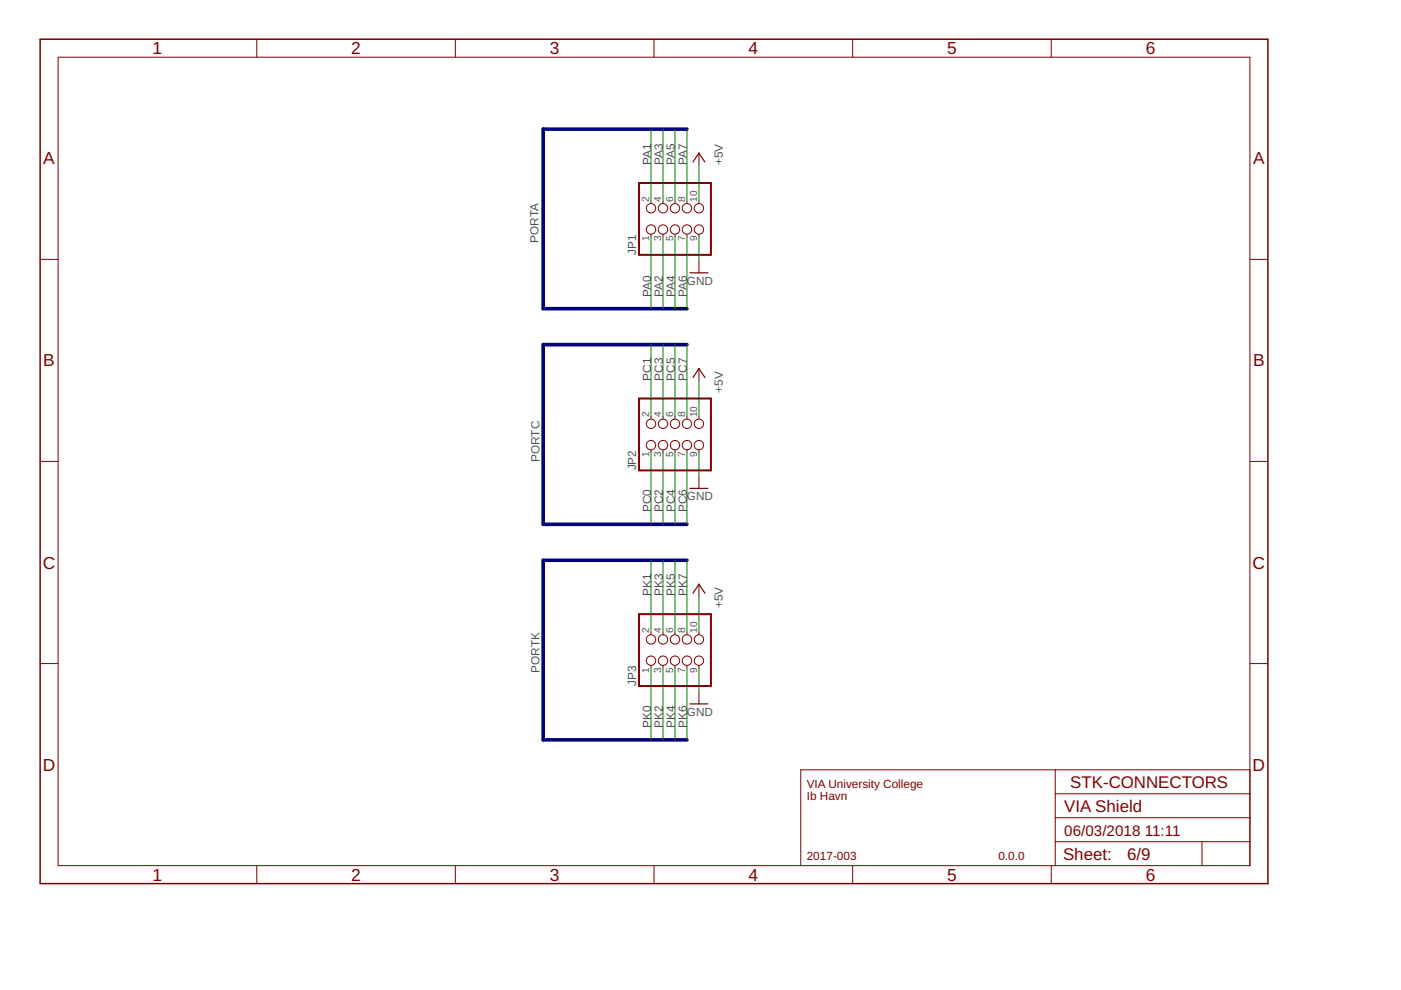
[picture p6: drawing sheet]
<svg xmlns="http://www.w3.org/2000/svg" width="297mm" height="210mm" viewBox="0 0 297 210" stroke-linecap="round" stroke-linejoin="round" font-family="sans-serif">
<g fill="none" stroke="#800000" stroke-width=".21">
<path d="M12.3 12.1h252.7v171.4h-252.7zM54.4 8.3v3.8M96.5 8.3v3.8M138.7 8.3v3.8M180.8 8.3v3.8M222.9 8.3v3.8M148.2 32.4v2.6M8.5 55h3.8M138 42.6v.6M138 49.7v.5M140.6 42.6v.6M140.6 49.7v.5"/>
<path d="M143.1 42.6v.6M143.1 49.7v.5M145.6 42.6v.6M145.6 49.7v.5M148.2 42.6v.6M148.2 49.7v.5M148.2 55.3v2.5M265 55h3.8M148.2 78.1v2.6M8.5 97.8h3.8M138 88.3v.6M138 95.4v.5"/>
<path d="M140.6 88.3v.6M140.6 95.4v.5M143.1 88.3v.6M143.1 95.4v.5M145.6 88.3v.6M145.6 95.4v.5M148.2 88.3v.6M148.2 95.4v.5M265 97.8h3.8M148.2 101v2.5M138 134v.6M140.6 134v.6"/>
<path d="M143.1 134v.6M145.6 134v.6M148.2 123.9v2.5M148.2 134v.6M8.5 140.7h3.8M138 141.1v.5M140.6 141.1v.5M143.1 141.1v.5M145.6 141.1v.5M148.2 141.1v.5M148.2 146.7v2.5M265 140.7h3.8"/>
<path d="M223.7 178.5h41.3M223.7 163.2v20.3M223.7 173.4h41.3M223.7 168.3h41.3M254.8 178.5v5M265 163.2h-95.2v20.3M54.4 183.5v3.8M96.5 183.5v3.8M138.7 183.5v3.8M180.8 183.5v3.8M222.9 183.5v3.8"/>
<circle cx="138" cy="48.7" r=".99"/>
<circle cx="138" cy="44.2" r=".99"/>
<circle cx="140.6" cy="44.2" r=".99"/>
<circle cx="140.6" cy="48.7" r=".99"/>
<circle cx="143.1" cy="44.2" r=".99"/>
<circle cx="143.1" cy="48.7" r=".99"/>
<circle cx="145.6" cy="48.7" r=".99"/>
<circle cx="145.6" cy="44.2" r=".99"/>
<circle cx="148.2" cy="48.7" r=".99"/>
<circle cx="148.2" cy="44.2" r=".99"/>
<circle cx="138" cy="94.4" r=".99"/>
<circle cx="138" cy="89.9" r=".99"/>
<circle cx="140.6" cy="94.4" r=".99"/>
<circle cx="140.6" cy="89.9" r=".99"/>
<circle cx="143.1" cy="89.9" r=".99"/>
<circle cx="143.1" cy="94.4" r=".99"/>
<circle cx="145.6" cy="89.9" r=".99"/>
<circle cx="145.6" cy="94.4" r=".99"/>
<circle cx="148.2" cy="94.4" r=".99"/>
<circle cx="148.2" cy="89.9" r=".99"/>
<circle cx="138" cy="135.6" r=".99"/>
<circle cx="140.6" cy="135.6" r=".99"/>
<circle cx="143.1" cy="135.6" r=".99"/>
<circle cx="145.6" cy="135.6" r=".99"/>
<circle cx="148.2" cy="135.6" r=".99"/>
<circle cx="138" cy="140.1" r=".99"/>
<circle cx="140.6" cy="140.1" r=".99"/>
<circle cx="143.1" cy="140.1" r=".99"/>
<circle cx="145.6" cy="140.1" r=".99"/>
<circle cx="148.2" cy="140.1" r=".99"/>
</g>
<path d="M8.5 8.3h260.3v179h-260.3z" fill="none" stroke="#800000" stroke-width=".32"/>
<path d="M146.9 34.4l1.3-2 1.3 2M146.3 57.8h3.8M146.9 80.1l1.3-2 1.3 2M146.3 103.5h3.8M146.9 125.8l1.3-1.9 1.3 1.9M146.3 149.2h3.8" fill="none" stroke="#800000" stroke-width=".25"/>
<path d="M135.5 38.8h15.2v15.2h-15.2zM135.5 84.5h15.2v15.2h-15.2zM135.5 130.2h15.2v15.3h-15.2z" fill="none" stroke="#800000" stroke-width=".42"/>
<path d="M145.6 27.4h-30.4v38h30.4M145.6 73.1h-30.4v38.1h30.4M145.6 118.8h-30.4v38.1h30.4" fill="none" stroke="#000080" stroke-width=".76"/>
<g fill="none" stroke="#008000" stroke-width=".21">
<path d="M138 27.4v15.2M140.6 27.4v15.2M143.1 27.4v15.2M145.6 27.4v15.2M148.2 35v7.6M138 50.2v15.2M140.6 50.2v15.2M143.1 50.2v15.2M145.6 50.2v15.2M148.2 50.2v5.1M138 73.1v15.2M140.6 73.1v15.2"/>
<path d="M143.1 73.1v15.2M145.6 73.1v15.2M138 95.9v15.3M140.6 95.9v15.3M143.1 95.9v15.3M145.6 95.9v15.3M148.2 80.7v7.6M148.2 95.9v5.1M138 118.8v15.2M140.6 118.8v15.2M143.1 118.8v15.2M145.6 118.8v15.2"/>
<path d="M148.2 126.4v7.6M138 141.6v15.3M140.6 141.6v15.3M143.1 141.6v15.3M145.6 141.6v15.3M148.2 141.6v5.1"/>
</g>
<g font-size="3.7" fill="#800000">
<text x="32.4" y="11.5">1</text>
<text x="74.5" y="11.5">2</text>
<text x="116.6" y="11.5">3</text>
<text x="158.7" y="11.5">4</text>
<text x="200.8" y="11.5">5</text>
<text x="242.9" y="11.5">6</text>
<text x="9.2" y="34.8">A</text>
<text x="265.7" y="34.8">A</text>
<text x="9.2" y="77.7">B</text>
<text x="265.7" y="77.7">B</text>
<text x="9.1" y="120.6">C</text>
<text x="265.6" y="120.6">C</text>
<text x="9.1" y="163.4">D</text>
<text x="265.6" y="163.4">D</text>
<text x="32.4" y="186.7">1</text>
<text x="74.5" y="186.7">2</text>
<text x="116.6" y="186.7">3</text>
<text x="158.7" y="186.7">4</text>
<text x="200.8" y="186.7">5</text>
<text x="242.9" y="186.7">6</text>
</g>
<g font-size="3.6" fill="#800000">
<text x="226.9" y="167">STK-CONNECTORS</text>
<text x="225.6" y="172.1">VIA Shield</text>
<text x="225.4" y="182.4">Sheet:</text>
<text x="239" y="182.3">6/9</text>
</g>
<g font-size="3.2" fill="#800000">
<text x="225.6" y="177.2">06/03/2018</text>
<text x="242.7" y="177.2">11:11</text>
</g>
<g font-size="2.5" fill="#505050">
<text x="138" y="35" transform="rotate(-90 138 35)">PA1</text>
<text x="140.6" y="35" transform="rotate(-90 140.6 35)">PA3</text>
<text x="143.1" y="35" transform="rotate(-90 143.1 35)">PA5</text>
<text x="145.6" y="35" transform="rotate(-90 145.6 35)">PA7</text>
<text x="153.3" y="35" transform="rotate(-90 153.3 35)">+5V</text>
<text x="114.2" y="51.5" transform="rotate(-90 114.2 51.5)">PORTA</text>
<text x="134.9" y="54" transform="rotate(-90 134.9 54)">JP1</text>
<text x="138" y="62.9" transform="rotate(-90 138 62.9)">PA0</text>
<text x="140.6" y="62.9" transform="rotate(-90 140.6 62.9)">PA2</text>
<text x="143.1" y="62.9" transform="rotate(-90 143.1 62.9)">PA4</text>
<text x="145.6" y="62.9" transform="rotate(-90 145.6 62.9)">PA6</text>
<text x="145.6" y="60.4">GND</text>
<text x="138" y="80.7" transform="rotate(-90 138 80.7)">PC1</text>
<text x="140.6" y="80.7" transform="rotate(-90 140.6 80.7)">PC3</text>
<text x="143.1" y="80.7" transform="rotate(-90 143.1 80.7)">PC5</text>
<text x="145.6" y="80.7" transform="rotate(-90 145.6 80.7)">PC7</text>
<text x="153.3" y="83.2" transform="rotate(-90 153.3 83.2)">+5V</text>
<text x="114.4" y="98" transform="rotate(-90 114.4 98)">PORTC</text>
<text x="134.9" y="99.7" transform="rotate(-90 134.9 99.7)">JP2</text>
<text x="145.6" y="106.1">GND</text>
<text x="138" y="108.6" transform="rotate(-90 138 108.6)">PC0</text>
<text x="140.6" y="108.6" transform="rotate(-90 140.6 108.6)">PC2</text>
<text x="143.1" y="108.6" transform="rotate(-90 143.1 108.6)">PC4</text>
<text x="145.6" y="108.6" transform="rotate(-90 145.6 108.6)">PC6</text>
<text x="138" y="126.4" transform="rotate(-90 138 126.4)">PK1</text>
<text x="140.6" y="126.4" transform="rotate(-90 140.6 126.4)">PK3</text>
<text x="143.1" y="126.4" transform="rotate(-90 143.1 126.4)">PK5</text>
<text x="145.6" y="126.4" transform="rotate(-90 145.6 126.4)">PK7</text>
<text x="153.3" y="128.9" transform="rotate(-90 153.3 128.9)">+5V</text>
<text x="114.4" y="142.7" transform="rotate(-90 114.4 142.7)">PORTK</text>
<text x="134.9" y="145.4" transform="rotate(-90 134.9 145.4)">JP3</text>
<text x="138" y="154.3" transform="rotate(-90 138 154.3)">PK0</text>
<text x="140.6" y="154.3" transform="rotate(-90 140.6 154.3)">PK2</text>
<text x="143.1" y="154.3" transform="rotate(-90 143.1 154.3)">PK4</text>
<text x="145.6" y="154.3" transform="rotate(-90 145.6 154.3)">PK6</text>
<text x="145.6" y="151.8">GND</text>
</g>
<g font-size="2.5" fill="#800000">
<text x="171" y="167">VIA University College</text>
<text x="171" y="169.6">Ib Havn</text>
<text x="171" y="182.3">2017-003</text>
<text x="211.7" y="182.3">0.0.0</text>
</g>
<g font-size="2.1" fill="#505050">
<text x="137.7" y="42.8" transform="rotate(-90 137.7 42.8)">2</text>
<text x="140.2" y="42.8" transform="rotate(-90 140.2 42.8)">4</text>
<text x="142.7" y="42.8" transform="rotate(-90 142.7 42.8)">6</text>
<text x="145.3" y="42.8" transform="rotate(-90 145.3 42.8)">8</text>
<text x="147.8" y="42.8" transform="rotate(-90 147.8 42.8)">10</text>
<text x="137.7" y="51.2" transform="rotate(-90 137.7 51.2)">1</text>
<text x="140.2" y="51.2" transform="rotate(-90 140.2 51.2)">3</text>
<text x="142.7" y="51.2" transform="rotate(-90 142.7 51.2)">5</text>
<text x="145.3" y="51.2" transform="rotate(-90 145.3 51.2)">7</text>
<text x="147.8" y="51.2" transform="rotate(-90 147.8 51.2)">9</text>
<text x="137.7" y="88.5" transform="rotate(-90 137.7 88.5)">2</text>
<text x="140.2" y="88.5" transform="rotate(-90 140.2 88.5)">4</text>
<text x="142.7" y="88.5" transform="rotate(-90 142.7 88.5)">6</text>
<text x="145.3" y="88.5" transform="rotate(-90 145.3 88.5)">8</text>
<text x="147.8" y="88.5" transform="rotate(-90 147.8 88.5)">10</text>
<text x="137.7" y="96.9" transform="rotate(-90 137.7 96.9)">1</text>
<text x="140.2" y="96.9" transform="rotate(-90 140.2 96.9)">3</text>
<text x="142.7" y="96.9" transform="rotate(-90 142.7 96.9)">5</text>
<text x="145.3" y="96.9" transform="rotate(-90 145.3 96.9)">7</text>
<text x="147.8" y="96.9" transform="rotate(-90 147.8 96.9)">9</text>
<text x="137.7" y="134.2" transform="rotate(-90 137.7 134.2)">2</text>
<text x="140.2" y="134.2" transform="rotate(-90 140.2 134.2)">4</text>
<text x="142.7" y="134.2" transform="rotate(-90 142.7 134.2)">6</text>
<text x="145.3" y="134.2" transform="rotate(-90 145.3 134.2)">8</text>
<text x="147.8" y="134.2" transform="rotate(-90 147.8 134.2)">10</text>
<text x="137.7" y="142.6" transform="rotate(-90 137.7 142.6)">1</text>
<text x="140.2" y="142.6" transform="rotate(-90 140.2 142.6)">3</text>
<text x="142.7" y="142.6" transform="rotate(-90 142.7 142.6)">5</text>
<text x="145.3" y="142.6" transform="rotate(-90 145.3 142.6)">7</text>
<text x="147.8" y="142.6" transform="rotate(-90 147.8 142.6)">9</text>
</g>
</svg>
